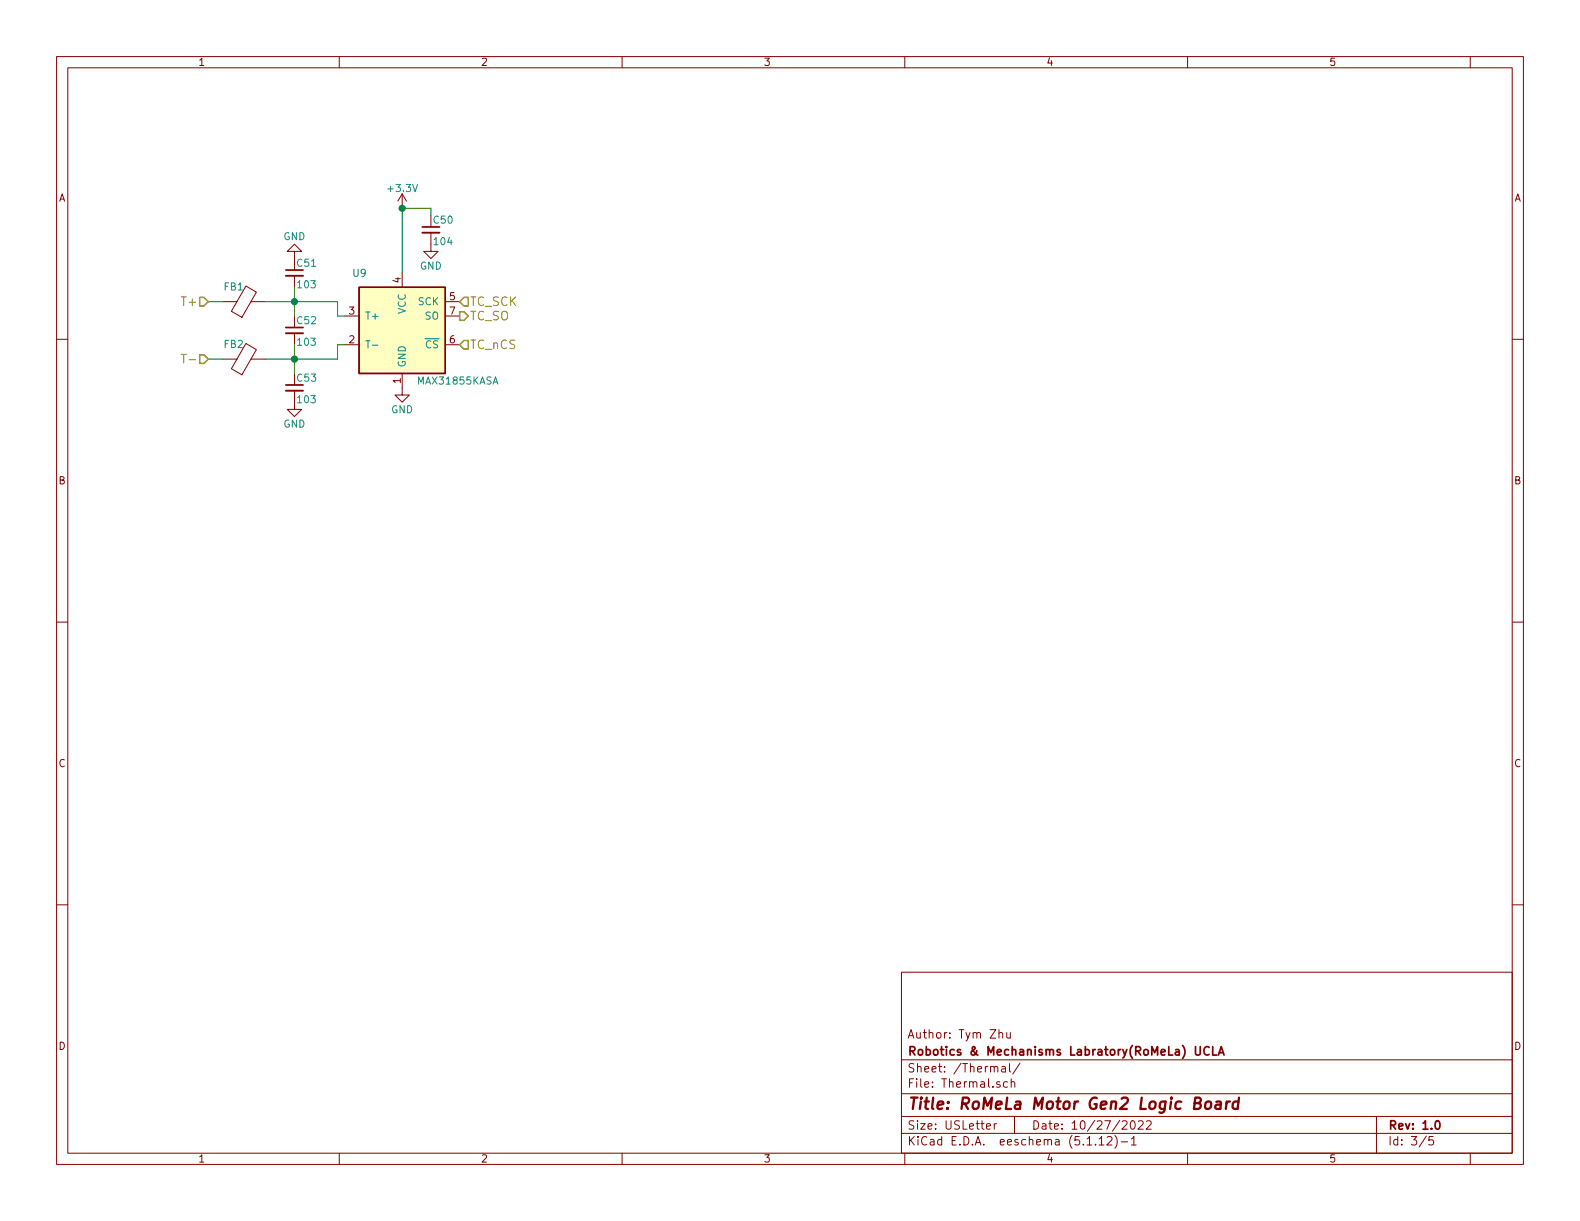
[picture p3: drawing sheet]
EESchema Schematic File Version 4
EELAYER 30 0
EELAYER END
$Descr USLetter 11000 8500
encoding utf-8
Sheet 3 5
Title "RoMeLa Motor Gen2 Logic Board"
Date "10/27/2022"
Rev "1.0"
Comp "Robotics & Mechanisms Labratory(RoMeLa) UCLA"
Comment1 "Author: Tym Zhu"
Comment2 ""
Comment3 ""
Comment4 ""
$EndDescr
$Comp
L Motor_Gen2L-rescue:MAX31855KASA-Sensor_Temperature U?
U 1 1
P 2800 2300
AR Path="/582A0766" Ref="U?"  Part="1" 
AR Path="/5829AC99/582A0766" Ref="U9"  Part="1" 
F 0 "U9" H 2450 2700 50  0000 L CNN
F 1 "MAX31855KASA" H 2900 1950 50  0000 L CNN
F 2 "Package_SO:SOIC-8_3.9x4.9mm_P1.27mm" H 2800 2300 50  0001 C CIN
F 3 "" H 2800 2300 50  0000 C CNN
	1    2800 2300
	1    0    0    -1  
$EndComp
Text HLabel 1450 2100 0    60   Input ~ 0
T+
Text HLabel 1450 2500 0    60   Input ~ 0
T-
$Comp
L Motor_Gen2L-rescue:C_Small-Device C52
U 1 1
P 2050 2300
F 0 "C52" H 2060 2370 50  0000 L CNN
F 1 "103" H 2060 2220 50  0000 L CNN
F 2 "Capacitor_SMD:C_0402_1005Metric" H 2050 2300 50  0001 C CNN
F 3 "" H 2050 2300 50  0000 C CNN
	1    2050 2300
	1    0    0    -1  
$EndComp
$Comp
L Motor_Gen2L-rescue:C_Small-Device C50
U 1 1
P 3000 1600
F 0 "C50" H 3010 1670 50  0000 L CNN
F 1 "104" H 3010 1520 50  0000 L CNN
F 2 "Capacitor_SMD:C_0402_1005Metric" H 3000 1600 50  0001 C CNN
F 3 "" H 3000 1600 50  0000 C CNN
	1    3000 1600
	1    0    0    -1  
$EndComp
$Comp
L Motor_Gen2L-rescue:GND-power #PWR080
U 1 1
P 3000 1700
F 0 "#PWR080" H 3000 1450 50  0001 C CNN
F 1 "GND" H 3000 1550 50  0000 C CNN
F 2 "" H 3000 1700 50  0000 C CNN
F 3 "" H 3000 1700 50  0000 C CNN
	1    3000 1700
	1    0    0    -1  
$EndComp
$Comp
L Motor_Gen2L-rescue:GND-power #PWR082
U 1 1
P 2800 2700
F 0 "#PWR082" H 2800 2450 50  0001 C CNN
F 1 "GND" H 2800 2550 50  0000 C CNN
F 2 "" H 2800 2700 50  0000 C CNN
F 3 "" H 2800 2700 50  0000 C CNN
	1    2800 2700
	1    0    0    -1  
$EndComp
$Comp
L Motor_Gen2L-rescue:+3.3V-power #PWR079
U 1 1
P 2800 1450
F 0 "#PWR079" H 2800 1300 50  0001 C CNN
F 1 "+3.3V" H 2800 1590 50  0000 C CNN
F 2 "" H 2800 1450 50  0000 C CNN
F 3 "" H 2800 1450 50  0000 C CNN
	1    2800 1450
	1    0    0    -1  
$EndComp
Text HLabel 3200 2400 2    60   Input ~ 0
TC_nCS
Text HLabel 3200 2100 2    60   Input ~ 0
TC_SCK
Text HLabel 3200 2200 2    60   Output ~ 0
TC_SO
Wire Wire Line
	2800 1900 2800 1450
Wire Wire Line
	2800 1450 3000 1450
Wire Wire Line
	3000 1450 3000 1500
$Comp
L Motor_Gen2L-rescue:Ferrite_Bead-Device FB?
U 1 1
P 1700 2100
AR Path="/58324B84" Ref="FB?"  Part="1" 
AR Path="/5829AC99/58324B84" Ref="FB1"  Part="1" 
F 0 "FB1" V 1800 2100 50  0000 L CNN
F 1 "Ferrite_Bead" V 1800 2050 50  0001 L CNN
F 2 "Resistor_SMD:R_0402_1005Metric" H 1700 2100 50  0001 C CNN
F 3 "" H 1700 2100 50  0000 C CNN
	1    1700 2100
	0    -1   -1   0   
$EndComp
Wire Wire Line
	1450 2500 1550 2500
Wire Wire Line
	1550 2100 1450 2100
Connection ~ 2800 1450
$Comp
L Motor_Gen2L-rescue:C_Small-Device C53
U 1 1
P 2050 2700
F 0 "C53" H 2060 2770 50  0000 L CNN
F 1 "103" H 2060 2620 50  0000 L CNN
F 2 "Capacitor_SMD:C_0402_1005Metric" H 2050 2700 50  0001 C CNN
F 3 "" H 2050 2700 50  0000 C CNN
	1    2050 2700
	1    0    0    -1  
$EndComp
$Comp
L Motor_Gen2L-rescue:C_Small-Device C51
U 1 1
P 2050 1900
F 0 "C51" H 2060 1970 50  0000 L CNN
F 1 "103" H 2060 1820 50  0000 L CNN
F 2 "Capacitor_SMD:C_0402_1005Metric" H 2050 1900 50  0001 C CNN
F 3 "" H 2050 1900 50  0000 C CNN
	1    2050 1900
	1    0    0    -1  
$EndComp
$Comp
L Motor_Gen2L-rescue:Ferrite_Bead-Device FB?
U 1 1
P 1700 2500
AR Path="/58324C3A" Ref="FB?"  Part="1" 
AR Path="/5829AC99/58324C3A" Ref="FB2"  Part="1" 
F 0 "FB2" V 1800 2500 50  0000 L CNN
F 1 "Ferrite_Bead" V 1800 2450 50  0001 L CNN
F 2 "Resistor_SMD:R_0402_1005Metric" H 1700 2500 50  0001 C CNN
F 3 "" H 1700 2500 50  0000 C CNN
	1    1700 2500
	0    -1   -1   0   
$EndComp
Wire Wire Line
	2050 2400 2050 2500
Wire Wire Line
	2400 2400 2350 2400
Wire Wire Line
	2350 2400 2350 2500
Wire Wire Line
	2350 2500 2050 2500
Connection ~ 2050 2500
Wire Wire Line
	2050 2500 2050 2600
Wire Wire Line
	1850 2500 2050 2500
Wire Wire Line
	1850 2100 2050 2100
Wire Wire Line
	2350 2100 2350 2200
Wire Wire Line
	2350 2200 2400 2200
Wire Wire Line
	2050 2200 2050 2100
Connection ~ 2050 2100
Wire Wire Line
	2050 2100 2350 2100
Wire Wire Line
	2050 2000 2050 2100
$Comp
L Motor_Gen2L-rescue:GND-power #PWR083
U 1 1
P 2050 2800
F 0 "#PWR083" H 2050 2550 50  0001 C CNN
F 1 "GND" H 2050 2650 50  0000 C CNN
F 2 "" H 2050 2800 50  0000 C CNN
F 3 "" H 2050 2800 50  0000 C CNN
	1    2050 2800
	1    0    0    -1  
$EndComp
$Comp
L Motor_Gen2L-rescue:GND-power #PWR081
U 1 1
P 2050 1800
F 0 "#PWR081" H 2050 1550 50  0001 C CNN
F 1 "GND" H 2050 1650 50  0000 C CNN
F 2 "" H 2050 1800 50  0000 C CNN
F 3 "" H 2050 1800 50  0000 C CNN
	1    2050 1800
	-1   0    0    1   
$EndComp
$EndSCHEMATC
